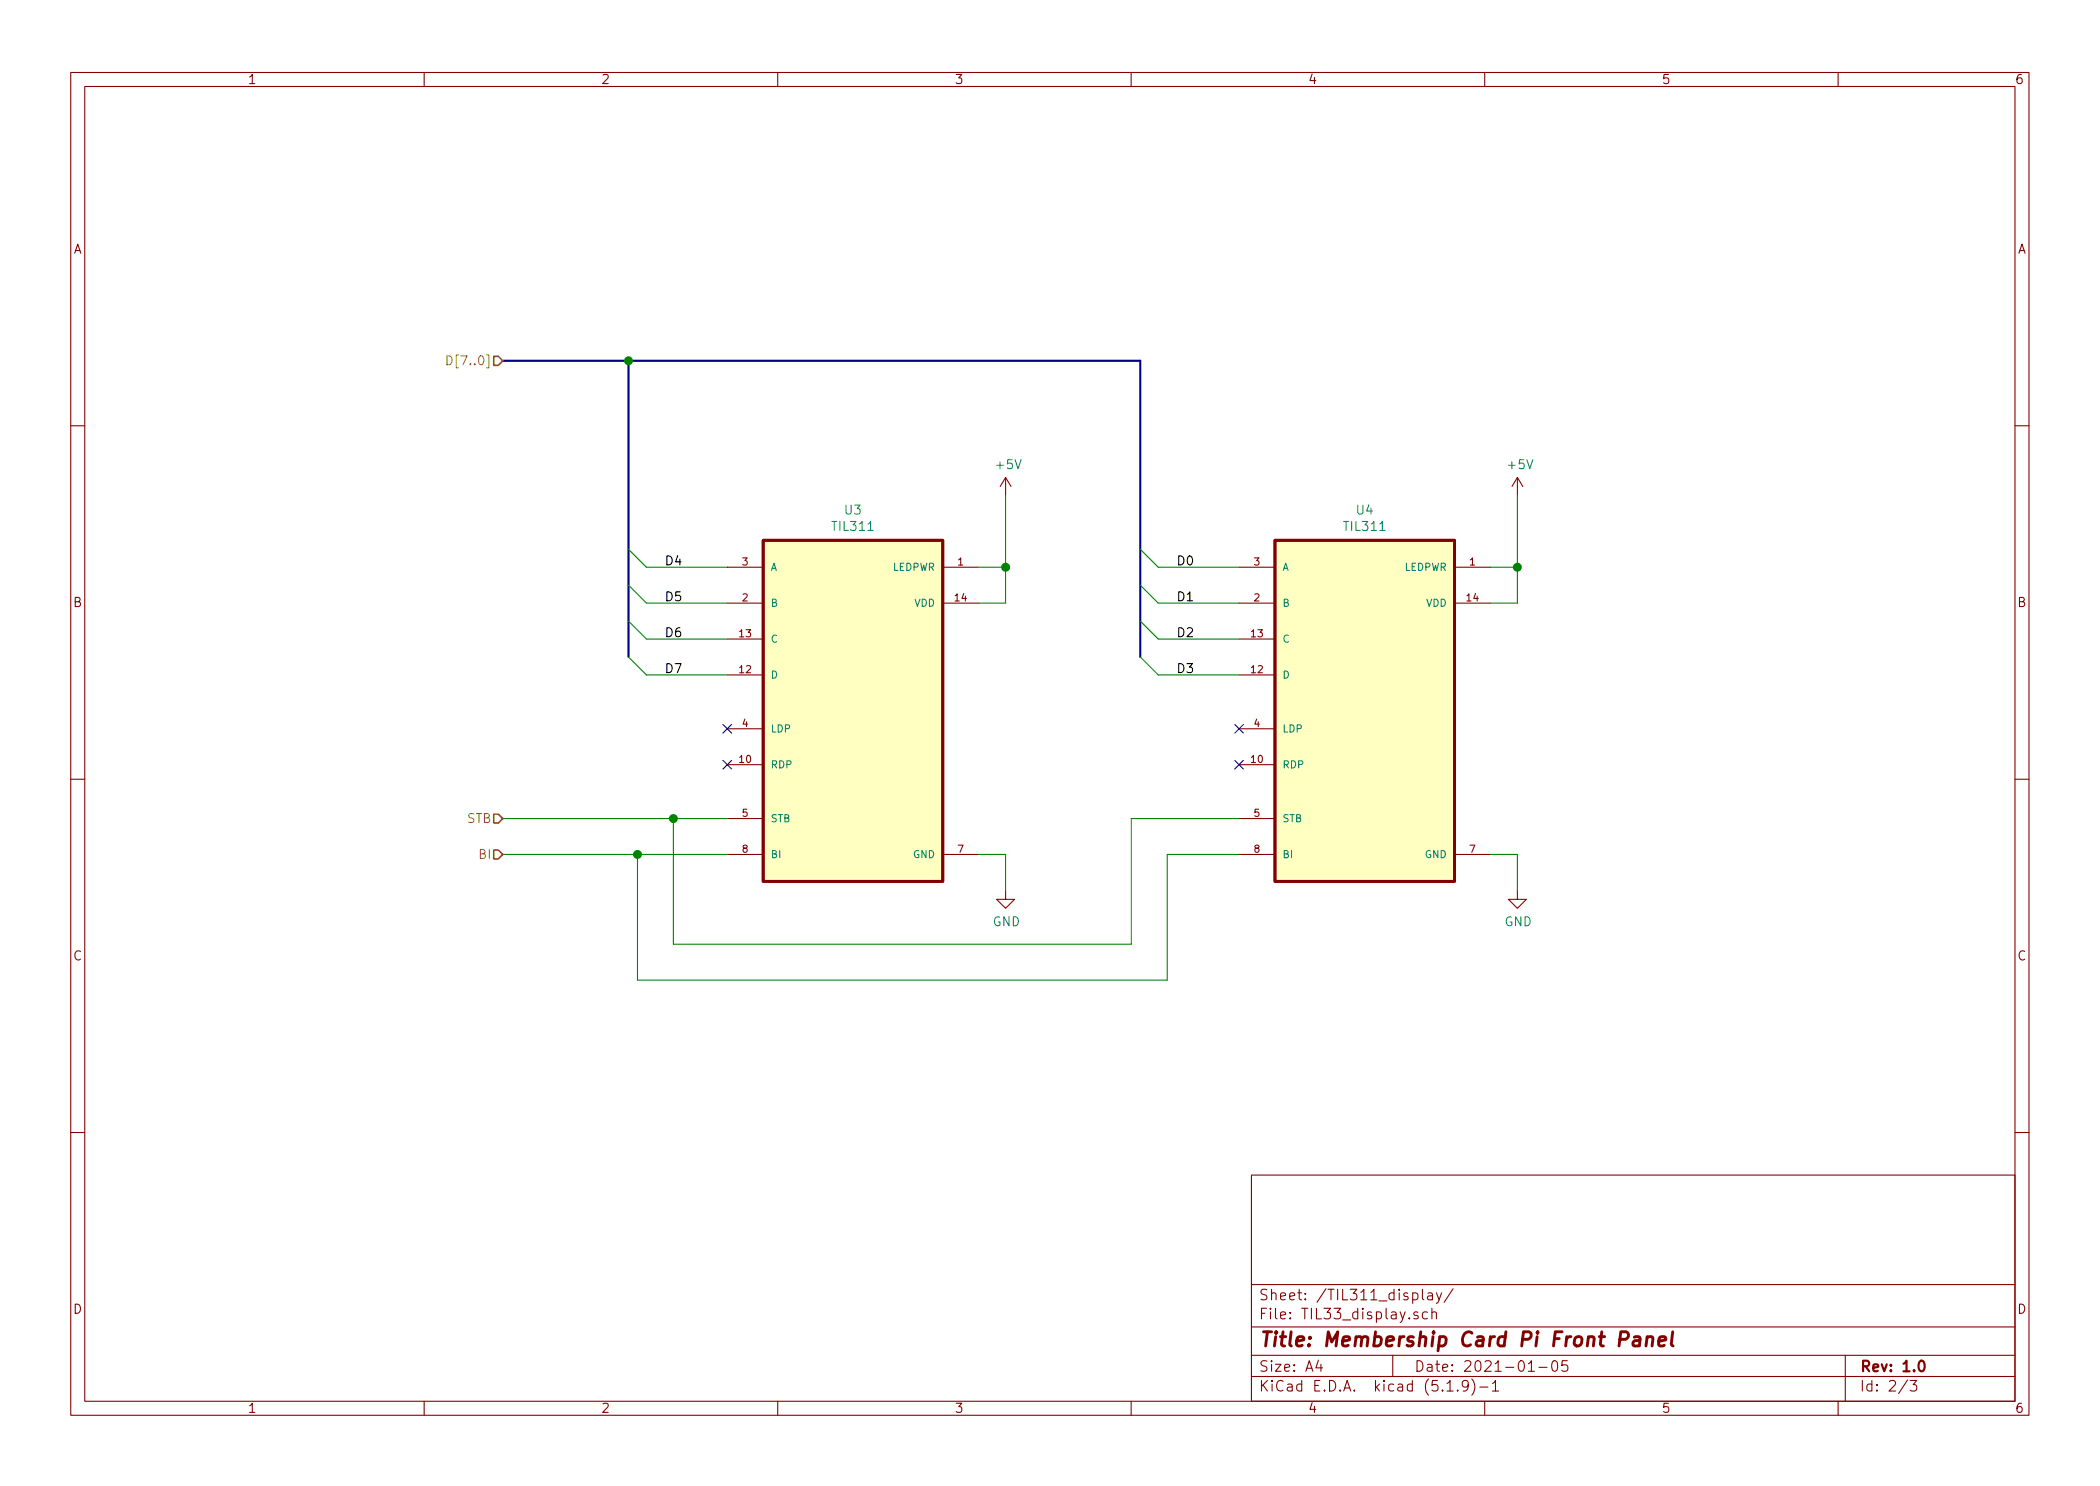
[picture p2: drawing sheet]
EESchema Schematic File Version 4
EELAYER 30 0
EELAYER END
$Descr A4 11693 8268
encoding utf-8
Sheet 2 3
Title "Membership Card Pi Front Panel"
Date "2021-01-05"
Rev "1.0"
Comp ""
Comment1 ""
Comment2 ""
Comment3 ""
Comment4 ""
$EndDescr
$Comp
L TIL311:TIL311 U3
U 1 1
P 4750 4200
F 0 "U3" H 4750 5570 50  0000 C CNN
F 1 "TIL311" H 4750 5479 50  0000 C CNN
F 2 "SnapEDA:DIP794W45P254L1969H508Q14" H 4750 4200 50  0001 L BNN
F 3 "" H 4750 4200 50  0001 L BNN
F 4 "DIP794W45P254L1969H508Q14" H 4750 4200 50  0001 L BNN "Package"
F 5 "Rochester Electronics" H 4750 4200 50  0001 L BNN "Manufacturer"
	1    4750 4200
	1    0    0    -1  
$EndComp
$Comp
L TIL311:TIL311 U4
U 1 1
P 7600 4200
F 0 "U4" H 7600 5570 50  0000 C CNN
F 1 "TIL311" H 7600 5479 50  0000 C CNN
F 2 "SnapEDA:DIP794W45P254L1969H508Q14" H 7600 4200 50  0001 L BNN
F 3 "" H 7600 4200 50  0001 L BNN
F 4 "DIP794W45P254L1969H508Q14" H 7600 4200 50  0001 L BNN "Package"
F 5 "Rochester Electronics" H 7600 4200 50  0001 L BNN "Manufacturer"
	1    7600 4200
	1    0    0    -1  
$EndComp
Wire Wire Line
	4050 4750 3550 4750
Wire Wire Line
	6900 4750 6500 4750
Wire Wire Line
	6500 4750 6500 5450
Wire Wire Line
	6500 5450 3550 5450
Wire Wire Line
	3550 5450 3550 4750
Connection ~ 3550 4750
Wire Wire Line
	3550 4750 2800 4750
Wire Wire Line
	4050 4550 3750 4550
Wire Wire Line
	6900 4550 6300 4550
Wire Wire Line
	6300 4550 6300 5250
Wire Wire Line
	6300 5250 3750 5250
Wire Wire Line
	3750 5250 3750 4550
Connection ~ 3750 4550
Wire Wire Line
	3750 4550 2800 4550
$Comp
L power:GND #PWR023
U 1 1
P 8450 4950
F 0 "#PWR023" H 8450 4700 50  0001 C CNN
F 1 "GND" H 8455 4777 50  0000 C CNN
F 2 "" H 8450 4950 50  0001 C CNN
F 3 "" H 8450 4950 50  0001 C CNN
	1    8450 4950
	1    0    0    -1  
$EndComp
Wire Wire Line
	8300 4750 8450 4750
Wire Wire Line
	8450 4750 8450 4950
$Comp
L power:+5V #PWR020
U 1 1
P 5600 2750
F 0 "#PWR020" H 5600 2600 50  0001 C CNN
F 1 "+5V" H 5615 2923 50  0000 C CNN
F 2 "" H 5600 2750 50  0001 C CNN
F 3 "" H 5600 2750 50  0001 C CNN
	1    5600 2750
	1    0    0    -1  
$EndComp
$Comp
L power:+5V #PWR022
U 1 1
P 8450 2750
F 0 "#PWR022" H 8450 2600 50  0001 C CNN
F 1 "+5V" H 8465 2923 50  0000 C CNN
F 2 "" H 8450 2750 50  0001 C CNN
F 3 "" H 8450 2750 50  0001 C CNN
	1    8450 2750
	1    0    0    -1  
$EndComp
Wire Wire Line
	5450 3150 5600 3150
Wire Wire Line
	5600 3150 5600 2750
Wire Wire Line
	8300 3150 8450 3150
Wire Wire Line
	8450 3150 8450 2750
Wire Wire Line
	5450 3350 5600 3350
Wire Wire Line
	5600 3350 5600 3150
Connection ~ 5600 3150
Wire Wire Line
	8300 3350 8450 3350
Wire Wire Line
	8450 3350 8450 3150
Connection ~ 8450 3150
NoConn ~ 6900 4050
NoConn ~ 6900 4250
NoConn ~ 4050 4250
NoConn ~ 4050 4050
Entry Wire Line
	6350 3650 6450 3750
Entry Wire Line
	6350 3450 6450 3550
Entry Wire Line
	6350 3250 6450 3350
Entry Wire Line
	6350 3050 6450 3150
Wire Wire Line
	6450 3750 6900 3750
Wire Wire Line
	6450 3550 6900 3550
Wire Wire Line
	6450 3350 6900 3350
Wire Wire Line
	6450 3150 6900 3150
Text Label 6550 3150 0    50   ~ 0
D0
Text Label 6550 3350 0    50   ~ 0
D1
Text Label 6550 3550 0    50   ~ 0
D2
Text Label 6550 3750 0    50   ~ 0
D3
Entry Wire Line
	3500 3650 3600 3750
Entry Wire Line
	3500 3450 3600 3550
Entry Wire Line
	3500 3250 3600 3350
Entry Wire Line
	3500 3050 3600 3150
Wire Wire Line
	3600 3750 4050 3750
Wire Wire Line
	3600 3550 4050 3550
Wire Wire Line
	3600 3350 4050 3350
Wire Wire Line
	3600 3150 4050 3150
Text Label 3700 3150 0    50   ~ 0
D4
Text Label 3700 3350 0    50   ~ 0
D5
Text Label 3700 3550 0    50   ~ 0
D6
Text Label 3700 3750 0    50   ~ 0
D7
Wire Bus Line
	6350 2000 3500 2000
Connection ~ 3500 2000
Wire Bus Line
	3500 2000 2800 2000
$Comp
L power:GND #PWR021
U 1 1
P 5600 4950
F 0 "#PWR021" H 5600 4700 50  0001 C CNN
F 1 "GND" H 5605 4777 50  0000 C CNN
F 2 "" H 5600 4950 50  0001 C CNN
F 3 "" H 5600 4950 50  0001 C CNN
	1    5600 4950
	1    0    0    -1  
$EndComp
Wire Wire Line
	5450 4750 5600 4750
Wire Wire Line
	5600 4750 5600 4950
Text HLabel 2800 4550 0    50   Input ~ 0
STB
Text HLabel 2800 4750 0    50   Input ~ 0
BI
Text HLabel 2800 2000 0    50   Input ~ 0
D[7..0]
Wire Bus Line
	6350 2000 6350 3650
Wire Bus Line
	3500 2000 3500 3650
$EndSCHEMATC
